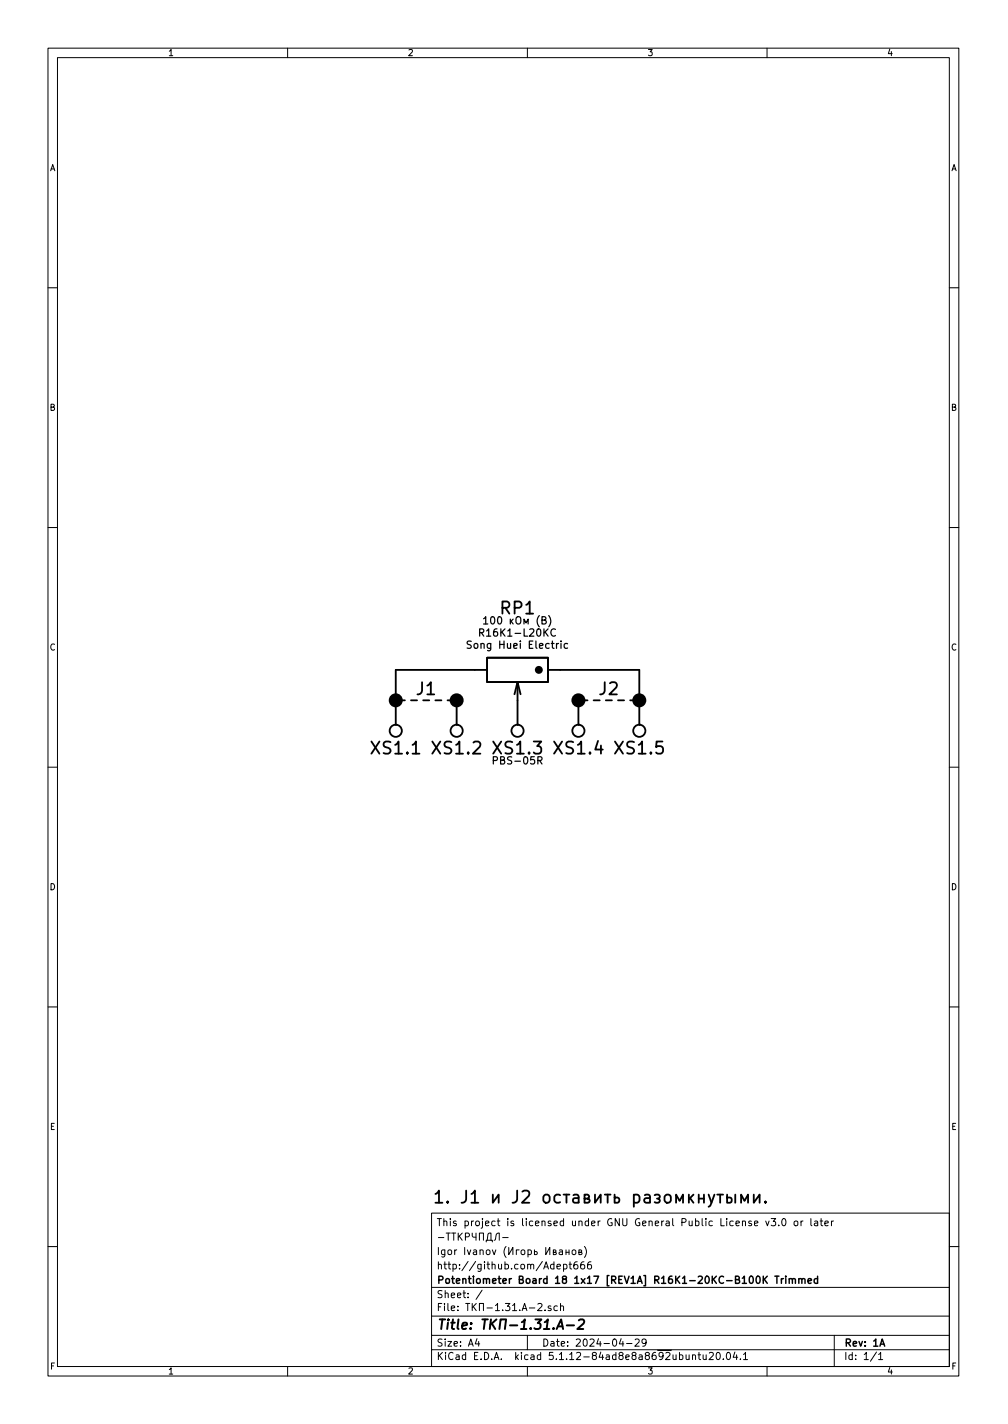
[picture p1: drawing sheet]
EESchema Schematic File Version 4
EELAYER 30 0
EELAYER END
$Descr A4 8268 11693 portrait
encoding utf-8
Sheet 1 1
Title "ТКП-1.31.A-2"
Date "2024-04-29"
Rev "1A"
Comp "Potentiometer Board 18 1x17 [REV1A] R16K1-20KC-B100K Trimmed"
Comment1 "http://github.com/Adept666"
Comment2 "Igor Ivanov (Игорь Иванов)"
Comment3 "-ТТКРЧПДЛ-"
Comment4 "This project is licensed under GNU General Public License v3.0 or later"
$EndDescr
$Comp
L KCL:JUNCTION_DISMOUNTABLE_5U XS1
U 1 1
P 3250 6000
F 0 "XS1" H 3250 6150 100 0000 C CNN
F 1 "PBS-05R" H 3250 6000 100 0001 C CNN
F 2 "SBKCL-TH-SL:CON-PBS-05R-CIRCULAR" H 3250 6000 60  0001 C CNN
F 3 "" H 3250 6000 60  0001 C CNN
	1    3250 6000
	-1   0    0    1   
$EndComp
$Comp
L KCL:JUNCTION_DISMOUNTABLE_5U XS1
U 3 1
P 4250 6000
F 0 "XS1" H 4250 6150 100 0000 C CNN
F 1 "PBS-05R" H 4250 6000 100 0001 C CNN
F 2 "SBKCL-TH-SL:CON-PBS-05R-CIRCULAR" H 4250 6000 60  0001 C CNN
F 3 "" H 4250 6000 60  0001 C CNN
F 4 "PBS-05R" H 4250 6250 60  0000 C CNN "Product"
	3    4250 6000
	-1   0    0    1   
$EndComp
$Comp
L KCL:JUNCTION_DISMOUNTABLE_5U XS1
U 5 1
P 5250 6000
F 0 "XS1" H 5250 6150 100 0000 C CNN
F 1 "PBS-05R" H 5250 6000 100 0001 C CNN
F 2 "SBKCL-TH-SL:CON-PBS-05R-CIRCULAR" H 5250 6000 60  0001 C CNN
F 3 "" H 5250 6000 60  0001 C CNN
	5    5250 6000
	-1   0    0    1   
$EndComp
Wire Wire Line
	4250 5750 4250 5950
Wire Wire Line
	3900 5500 3250 5500
Wire Wire Line
	4600 5500 5250 5500
$Comp
L KCL:JUMPER_SB_2 J1
U 1 1
P 3500 5750
F 0 "J1" H 3500 5850 100 0000 C CNN
F 1 "J1" H 3500 5750 100 0001 C CNN
F 2 "KCL-SM:J-SB-0805-2" H 3500 5750 60  0001 C CNN
F 3 "" H 3500 5750 60  0001 C CNN
	1    3500 5750
	1    0    0    -1  
$EndComp
$Comp
L KCL:JUMPER_SB_2 J2
U 1 1
P 5000 5750
F 0 "J2" H 5000 5850 100 0000 C CNN
F 1 "J2" H 5000 5750 100 0001 C CNN
F 2 "KCL-SM:J-SB-0805-2" H 5000 5750 60  0001 C CNN
F 3 "" H 5000 5750 60  0001 C CNN
	1    5000 5750
	1    0    0    -1  
$EndComp
$Comp
L KCL:JUNCTION_DISMOUNTABLE_5U XS1
U 2 1
P 3750 6000
F 0 "XS1" H 3750 6150 100 0000 C CNN
F 1 "PBS-05R" H 3750 6000 100 0001 C CNN
F 2 "SBKCL-TH-SL:CON-PBS-05R-CIRCULAR" H 3750 6000 60  0001 C CNN
F 3 "" H 3750 6000 60  0001 C CNN
	2    3750 6000
	-1   0    0    1   
$EndComp
$Comp
L KCL:JUNCTION_DISMOUNTABLE_5U XS1
U 4 1
P 4750 6000
F 0 "XS1" H 4750 6150 100 0000 C CNN
F 1 "PBS-05R" H 4750 6000 100 0001 C CNN
F 2 "SBKCL-TH-SL:CON-PBS-05R-CIRCULAR" H 4750 6000 60  0001 C CNN
F 3 "" H 4750 6000 60  0001 C CNN
	4    4750 6000
	-1   0    0    1   
$EndComp
Wire Wire Line
	3750 5750 3750 5950
Wire Wire Line
	4750 5750 4750 5950
Wire Wire Line
	5250 5500 5250 5750
Connection ~ 5250 5750
Wire Wire Line
	5250 5750 5250 5950
Wire Wire Line
	3250 5500 3250 5750
Connection ~ 3250 5750
Wire Wire Line
	3250 5750 3250 5950
Text Notes 3550 9900 0    100  ~ 0
1. J1 и J2 оставить разомкнутыми.
$Comp
L KCL:RESISTOR_VARIABLE RP1
U 1 1
P 4250 5500
F 0 "RP1" H 4250 5000 100 0000 C CNN
F 1 "B100K" H 4250 5500 100 0001 C CNN
F 2 "SBKCL-TH-SL:RP-PDB181-K-20-P-CIRCULAR" H 4250 5500 60  0001 C CNN
F 3 "" H 4250 5500 60  0001 C CNN
F 4 "100 кОм (B)" H 4250 5100 60  0000 C CNN "Resistance"
F 5 "R16K1-L20KC" H 4250 5200 60  0000 C CNN "Product"
F 6 "Song Huei Electric" H 4250 5300 60  0000 C CNN "Manufacturer"
	1    4250 5500
	-1   0    0    1   
$EndComp
$EndSCHEMATC
